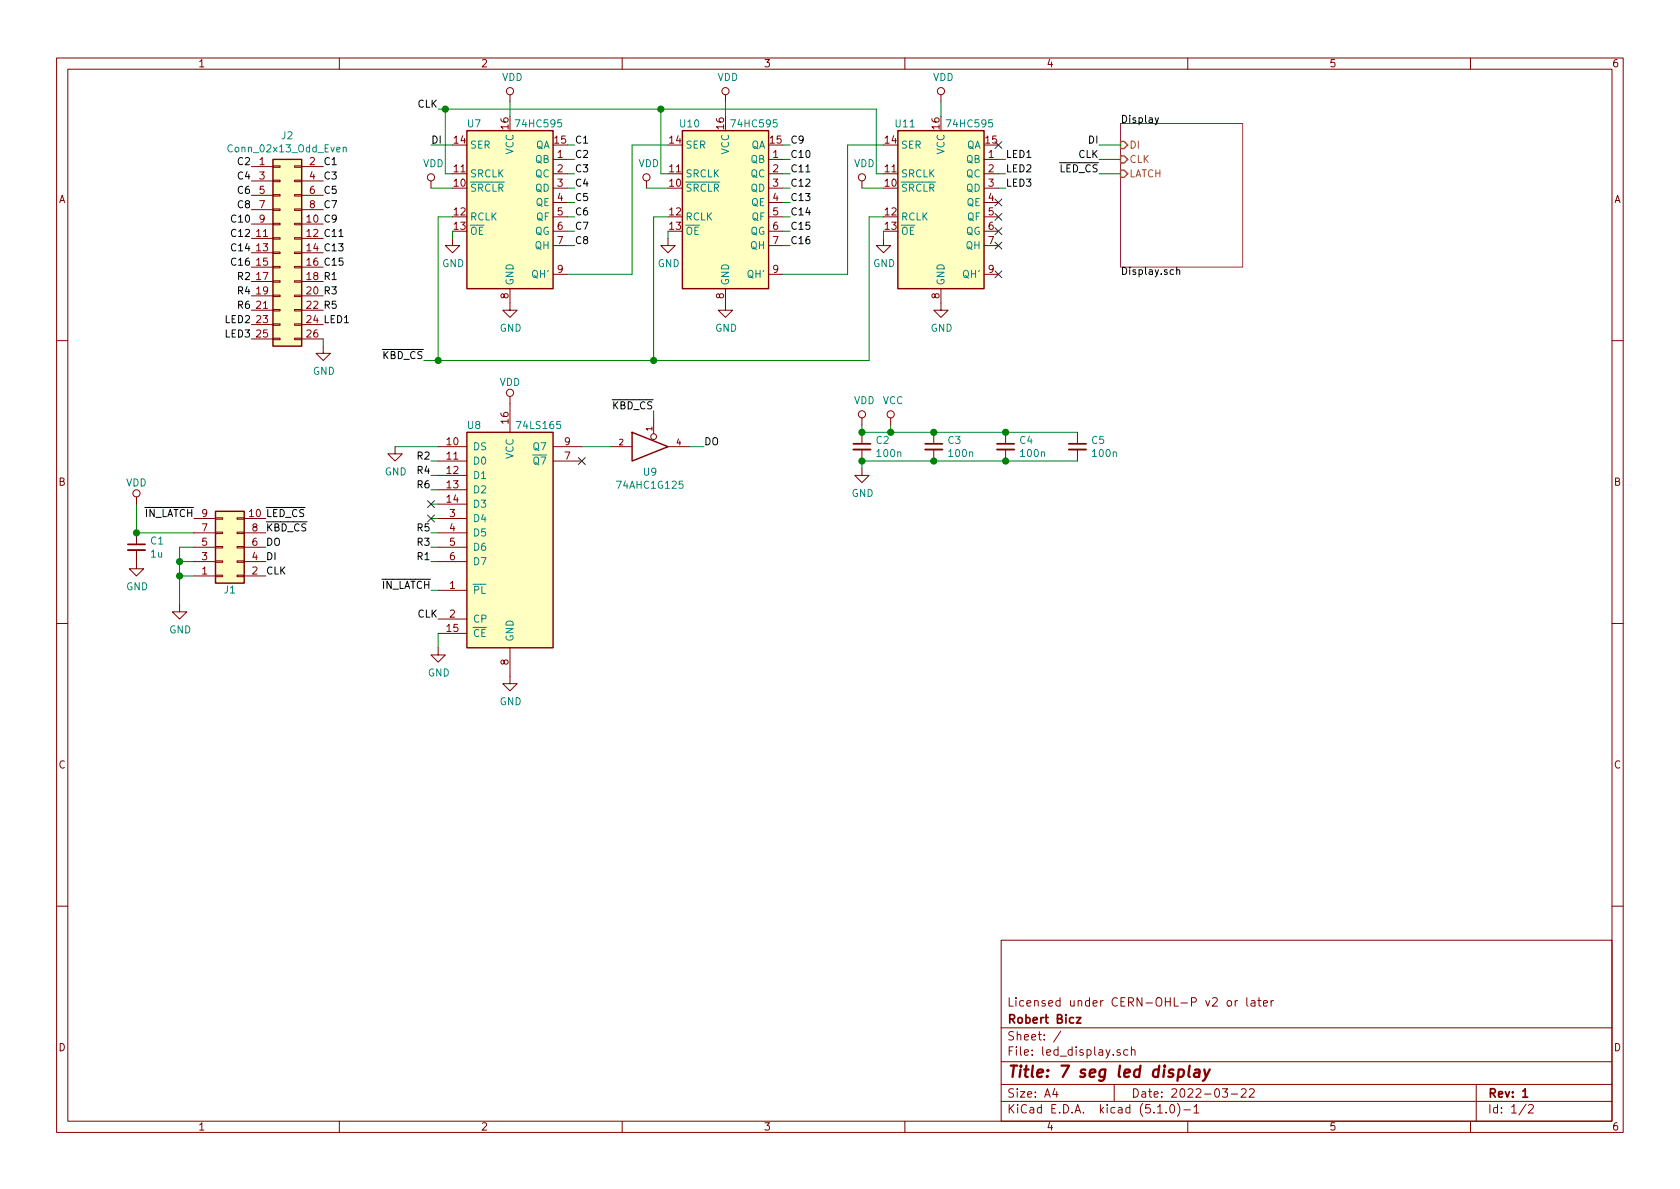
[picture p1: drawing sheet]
EESchema Schematic File Version 4
LIBS:led_display-cache
EELAYER 29 0
EELAYER END
$Descr A4 11693 8268
encoding utf-8
Sheet 1 2
Title "7 seg led display"
Date "2022-03-22"
Rev "1"
Comp "Robert Bicz"
Comment1 "Licensed under CERN-OHL-P v2 or later"
Comment2 ""
Comment3 ""
Comment4 ""
$EndDescr
$Sheet
S 7800 850  850  1000
U 62139026
F0 "Display" 50
F1 "Display.sch" 50
F2 "DI" I L 7800 1000 50 
F3 "CLK" I L 7800 1100 50 
F4 "LATCH" I L 7800 1200 50 
$EndSheet
Text Label 1750 1150 2    50   ~ 0
C2
Text Label 2250 1150 0    50   ~ 0
C1
Text Label 1750 1250 2    50   ~ 0
C4
Text Label 1750 1350 2    50   ~ 0
C6
Text Label 1750 1450 2    50   ~ 0
C8
Text Label 1750 1550 2    50   ~ 0
C10
Text Label 1750 1650 2    50   ~ 0
C12
Text Label 1750 1750 2    50   ~ 0
C14
Text Label 1750 1850 2    50   ~ 0
C16
Text Label 2250 1250 0    50   ~ 0
C3
Text Label 2250 1350 0    50   ~ 0
C5
Text Label 2250 1450 0    50   ~ 0
C7
Text Label 2250 1550 0    50   ~ 0
C9
Text Label 2250 1650 0    50   ~ 0
C11
Text Label 2250 1750 0    50   ~ 0
C13
Text Label 2250 1850 0    50   ~ 0
C15
Text Label 2250 1950 0    50   ~ 0
R1
Text Label 2250 2050 0    50   ~ 0
R3
Text Label 2250 2150 0    50   ~ 0
R5
Text Label 1750 1950 2    50   ~ 0
R2
Text Label 1750 2050 2    50   ~ 0
R4
Text Label 1750 2150 2    50   ~ 0
R6
$Comp
L Connector_Generic:Conn_02x13_Odd_Even J2
U 1 1
P 1950 1750
F 0 "J2" H 2000 2567 50  0000 C CNN
F 1 "Conn_02x13_Odd_Even" H 2000 2476 50  0000 C CNN
F 2 "Connector_IDC:IDC-Header_2x13_P2.54mm_Vertical" H 1950 1750 50  0001 C CNN
F 3 "~" H 1950 1750 50  0001 C CNN
	1    1950 1750
	1    0    0    -1  
$EndComp
$Comp
L 74xx:74HC595 U7
U 1 1
P 3550 1400
AR Path="/6215752C" Ref="U7"  Part="1" 
AR Path="/62139026/6215752C" Ref="U?"  Part="1" 
F 0 "U7" H 3300 1950 50  0000 C CNN
F 1 "74HC595" H 3750 1950 50  0000 C CNN
F 2 "Package_SO:SOIC-16_3.9x9.9mm_P1.27mm" H 3550 1400 50  0001 C CNN
F 3 "http://www.ti.com/lit/ds/symlink/sn74hc595.pdf" H 3550 1400 50  0001 C CNN
	1    3550 1400
	1    0    0    -1  
$EndComp
$Comp
L 74xx:74HC595 U10
U 1 1
P 5050 1400
AR Path="/621581F4" Ref="U10"  Part="1" 
AR Path="/62139026/621581F4" Ref="U?"  Part="1" 
F 0 "U10" H 4800 1950 50  0000 C CNN
F 1 "74HC595" H 5250 1950 50  0000 C CNN
F 2 "Package_SO:SOIC-16_3.9x9.9mm_P1.27mm" H 5050 1400 50  0001 C CNN
F 3 "http://www.ti.com/lit/ds/symlink/sn74hc595.pdf" H 5050 1400 50  0001 C CNN
	1    5050 1400
	1    0    0    -1  
$EndComp
$Comp
L power:GND #PWR0101
U 1 1
P 3550 4700
F 0 "#PWR0101" H 3550 4450 50  0001 C CNN
F 1 "GND" H 3555 4527 50  0000 C CNN
F 2 "" H 3550 4700 50  0001 C CNN
F 3 "" H 3550 4700 50  0001 C CNN
	1    3550 4700
	1    0    0    -1  
$EndComp
$Comp
L power:GND #PWR0102
U 1 1
P 3550 2100
F 0 "#PWR0102" H 3550 1850 50  0001 C CNN
F 1 "GND" H 3555 1927 50  0000 C CNN
F 2 "" H 3550 2100 50  0001 C CNN
F 3 "" H 3550 2100 50  0001 C CNN
	1    3550 2100
	1    0    0    -1  
$EndComp
$Comp
L power:GND #PWR0103
U 1 1
P 5050 2100
F 0 "#PWR0103" H 5050 1850 50  0001 C CNN
F 1 "GND" H 5055 1927 50  0000 C CNN
F 2 "" H 5050 2100 50  0001 C CNN
F 3 "" H 5050 2100 50  0001 C CNN
	1    5050 2100
	1    0    0    -1  
$EndComp
$Comp
L power:GND #PWR0104
U 1 1
P 6550 2100
F 0 "#PWR0104" H 6550 1850 50  0001 C CNN
F 1 "GND" H 6555 1927 50  0000 C CNN
F 2 "" H 6550 2100 50  0001 C CNN
F 3 "" H 6550 2100 50  0001 C CNN
	1    6550 2100
	1    0    0    -1  
$EndComp
$Comp
L power:VDD #PWR0126
U 1 1
P 3550 2800
F 0 "#PWR0126" H 3550 2650 50  0001 C CNN
F 1 "VDD" H 3550 2950 50  0000 C CNN
F 2 "" H 3550 2800 50  0001 C CNN
F 3 "" H 3550 2800 50  0001 C CNN
	1    3550 2800
	1    0    0    -1  
$EndComp
$Comp
L power:VDD #PWR0128
U 1 1
P 5050 700
F 0 "#PWR0128" H 5050 550 50  0001 C CNN
F 1 "VDD" H 5067 873 50  0000 C CNN
F 2 "" H 5050 700 50  0001 C CNN
F 3 "" H 5050 700 50  0001 C CNN
	1    5050 700 
	1    0    0    -1  
$EndComp
$Comp
L power:VDD #PWR0129
U 1 1
P 6550 700
F 0 "#PWR0129" H 6550 550 50  0001 C CNN
F 1 "VDD" H 6567 873 50  0000 C CNN
F 2 "" H 6550 700 50  0001 C CNN
F 3 "" H 6550 700 50  0001 C CNN
	1    6550 700 
	1    0    0    -1  
$EndComp
$Comp
L power:GND #PWR0130
U 1 1
P 3150 1650
F 0 "#PWR0130" H 3150 1400 50  0001 C CNN
F 1 "GND" H 3155 1477 50  0000 C CNN
F 2 "" H 3150 1650 50  0001 C CNN
F 3 "" H 3150 1650 50  0001 C CNN
	1    3150 1650
	1    0    0    -1  
$EndComp
$Comp
L power:GND #PWR0131
U 1 1
P 4650 1650
F 0 "#PWR0131" H 4650 1400 50  0001 C CNN
F 1 "GND" H 4655 1477 50  0000 C CNN
F 2 "" H 4650 1650 50  0001 C CNN
F 3 "" H 4650 1650 50  0001 C CNN
	1    4650 1650
	1    0    0    -1  
$EndComp
$Comp
L power:GND #PWR0132
U 1 1
P 6150 1650
F 0 "#PWR0132" H 6150 1400 50  0001 C CNN
F 1 "GND" H 6155 1477 50  0000 C CNN
F 2 "" H 6150 1650 50  0001 C CNN
F 3 "" H 6150 1650 50  0001 C CNN
	1    6150 1650
	1    0    0    -1  
$EndComp
Wire Wire Line
	6150 1650 6150 1600
Wire Wire Line
	4650 1650 4650 1600
Wire Wire Line
	3150 1650 3150 1600
Text Label 1850 4000 0    50   ~ 0
CLK
Text Label 1850 3900 0    50   ~ 0
DI
Text Label 1850 3800 0    50   ~ 0
DO
Text Label 1850 3700 0    50   ~ 0
~KBD_CS
Text Label 1850 3600 0    50   ~ 0
~LED_CS
$Comp
L 74xGxx:74AHC1G125 U9
U 1 1
P 4550 3100
F 0 "U9" H 4525 2925 50  0000 C CNN
F 1 "74AHC1G125" H 4525 2834 50  0000 C CNN
F 2 "Package_TO_SOT_SMD:SOT-23-5" H 4550 3100 50  0001 C CNN
F 3 "http://www.ti.com/lit/sg/scyt129e/scyt129e.pdf" H 4550 3100 50  0001 C CNN
	1    4550 3100
	1    0    0    -1  
$EndComp
$Comp
L power:VDD #PWR0133
U 1 1
P 3000 1300
F 0 "#PWR0133" H 3000 1150 50  0001 C CNN
F 1 "VDD" H 3017 1473 50  0000 C CNN
F 2 "" H 3000 1300 50  0001 C CNN
F 3 "" H 3000 1300 50  0001 C CNN
	1    3000 1300
	1    0    0    -1  
$EndComp
$Comp
L power:VDD #PWR0134
U 1 1
P 4500 1300
F 0 "#PWR0134" H 4500 1150 50  0001 C CNN
F 1 "VDD" H 4517 1473 50  0000 C CNN
F 2 "" H 4500 1300 50  0001 C CNN
F 3 "" H 4500 1300 50  0001 C CNN
	1    4500 1300
	1    0    0    -1  
$EndComp
$Comp
L power:VDD #PWR0135
U 1 1
P 6000 1300
F 0 "#PWR0135" H 6000 1150 50  0001 C CNN
F 1 "VDD" H 6017 1473 50  0000 C CNN
F 2 "" H 6000 1300 50  0001 C CNN
F 3 "" H 6000 1300 50  0001 C CNN
	1    6000 1300
	1    0    0    -1  
$EndComp
Wire Wire Line
	6150 1300 6000 1300
Wire Wire Line
	4650 1300 4500 1300
Wire Wire Line
	3150 1300 3000 1300
Wire Wire Line
	6150 1000 5900 1000
Wire Wire Line
	5900 1000 5900 1900
Wire Wire Line
	5900 1900 5450 1900
Wire Wire Line
	4650 1000 4400 1000
Wire Wire Line
	4400 1000 4400 1900
Wire Wire Line
	4400 1900 3950 1900
Wire Wire Line
	3950 1000 4000 1000
Wire Wire Line
	3950 1100 4000 1100
Wire Wire Line
	3950 1200 4000 1200
Wire Wire Line
	3950 1300 4000 1300
Wire Wire Line
	3950 1400 4000 1400
Wire Wire Line
	3950 1500 4000 1500
Wire Wire Line
	3950 1600 4000 1600
Wire Wire Line
	3950 1700 4000 1700
Wire Wire Line
	5450 1000 5500 1000
Wire Wire Line
	5450 1100 5500 1100
Wire Wire Line
	5450 1200 5500 1200
Wire Wire Line
	5500 1300 5450 1300
Wire Wire Line
	5450 1400 5500 1400
Wire Wire Line
	5450 1500 5500 1500
Wire Wire Line
	5450 1600 5500 1600
Wire Wire Line
	5450 1700 5500 1700
Wire Wire Line
	6950 1100 7000 1100
Wire Wire Line
	6950 1200 7000 1200
Wire Wire Line
	6950 1300 7000 1300
Text Label 4000 1000 0    50   ~ 0
C1
Text Label 4000 1100 0    50   ~ 0
C2
Text Label 4000 1200 0    50   ~ 0
C3
Text Label 4000 1300 0    50   ~ 0
C4
Text Label 4000 1400 0    50   ~ 0
C5
Text Label 4000 1500 0    50   ~ 0
C6
Text Label 4000 1600 0    50   ~ 0
C7
Text Label 4000 1700 0    50   ~ 0
C8
Text Label 5500 1000 0    50   ~ 0
C9
Text Label 5500 1100 0    50   ~ 0
C10
Text Label 5500 1200 0    50   ~ 0
C11
Text Label 5500 1300 0    50   ~ 0
C12
Text Label 5500 1400 0    50   ~ 0
C13
Text Label 5500 1500 0    50   ~ 0
C14
Text Label 5500 1600 0    50   ~ 0
C15
Text Label 5500 1700 0    50   ~ 0
C16
Text Label 7000 1100 0    50   ~ 0
LED1
Text Label 7000 1200 0    50   ~ 0
LED2
Text Label 7000 1300 0    50   ~ 0
LED3
Wire Wire Line
	3050 3200 3000 3200
Wire Wire Line
	3000 3300 3050 3300
Wire Wire Line
	3000 3400 3050 3400
Wire Wire Line
	3000 3500 3050 3500
Wire Wire Line
	3000 3600 3050 3600
Wire Wire Line
	3050 3700 3000 3700
Wire Wire Line
	3050 3800 3000 3800
Wire Wire Line
	3050 3900 3000 3900
Text Label 3000 3900 2    50   ~ 0
R1
Text Label 3000 3200 2    50   ~ 0
R2
Text Label 3000 3800 2    50   ~ 0
R3
Text Label 3000 3300 2    50   ~ 0
R4
Text Label 3000 3700 2    50   ~ 0
R5
Text Label 3000 3400 2    50   ~ 0
R6
$Comp
L power:GND #PWR0136
U 1 1
P 2250 2400
F 0 "#PWR0136" H 2250 2150 50  0001 C CNN
F 1 "GND" H 2255 2227 50  0000 C CNN
F 2 "" H 2250 2400 50  0001 C CNN
F 3 "" H 2250 2400 50  0001 C CNN
	1    2250 2400
	1    0    0    -1  
$EndComp
Wire Wire Line
	2250 2400 2250 2350
Text Label 2250 2250 0    50   ~ 0
LED1
Text Label 1750 2250 2    50   ~ 0
LED2
Text Label 1750 2350 2    50   ~ 0
LED3
NoConn ~ 6950 1400
NoConn ~ 6950 1500
NoConn ~ 6950 1600
NoConn ~ 6950 1700
Wire Wire Line
	3050 2500 4550 2500
Connection ~ 4550 2500
Wire Wire Line
	4550 2500 6050 2500
Text Label 7650 1100 2    50   ~ 0
CLK
Wire Wire Line
	3050 2500 2950 2500
Connection ~ 3050 2500
$Comp
L 74xx:74LS165 U8
U 1 1
P 3550 3700
F 0 "U8" H 3300 4450 50  0000 C CNN
F 1 "74LS165" H 3750 4450 50  0000 C CNN
F 2 "Package_SO:SOIC-16_3.9x9.9mm_P1.27mm" H 3550 3700 50  0001 C CNN
F 3 "http://www.ti.com/lit/gpn/sn74LS165" H 3550 3700 50  0001 C CNN
	1    3550 3700
	1    0    0    -1  
$EndComp
NoConn ~ 4050 3200
Wire Wire Line
	3150 1000 3000 1000
Text Label 3000 1000 0    50   ~ 0
DI
Text Label 7650 1000 2    50   ~ 0
DI
Wire Wire Line
	7650 1100 7800 1100
Wire Wire Line
	7650 1000 7800 1000
Wire Wire Line
	4050 3100 4250 3100
Wire Wire Line
	4800 3100 4900 3100
Text Label 4900 3100 0    50   ~ 0
DO
Wire Wire Line
	4550 2900 4550 2850
Text Label 4550 2850 2    50   ~ 0
~KBD_CS
Text Label 3050 4300 2    50   ~ 0
CLK
Wire Wire Line
	3050 4400 3050 4500
$Comp
L power:GND #PWR0137
U 1 1
P 3050 4500
F 0 "#PWR0137" H 3050 4250 50  0001 C CNN
F 1 "GND" H 3055 4327 50  0000 C CNN
F 2 "" H 3050 4500 50  0001 C CNN
F 3 "" H 3050 4500 50  0001 C CNN
	1    3050 4500
	1    0    0    -1  
$EndComp
$Comp
L power:GND #PWR0138
U 1 1
P 2750 3100
F 0 "#PWR0138" H 2750 2850 50  0001 C CNN
F 1 "GND" H 2755 2927 50  0000 C CNN
F 2 "" H 2750 3100 50  0001 C CNN
F 3 "" H 2750 3100 50  0001 C CNN
	1    2750 3100
	1    0    0    -1  
$EndComp
Wire Wire Line
	2750 3100 3050 3100
Text Label 1350 3600 2    50   ~ 0
~IN_LATCH
Wire Wire Line
	3050 4100 3000 4100
Text Label 3000 4100 2    50   ~ 0
~IN_LATCH
Text Label 2950 2500 2    50   ~ 0
~KBD_CS
$Comp
L 74xx:74HC595 U11
U 1 1
P 6550 1400
AR Path="/6215B031" Ref="U11"  Part="1" 
AR Path="/62139026/6215B031" Ref="U?"  Part="1" 
F 0 "U11" H 6300 1950 50  0000 C CNN
F 1 "74HC595" H 6750 1950 50  0000 C CNN
F 2 "Package_SO:SOIC-16_3.9x9.9mm_P1.27mm" H 6550 1400 50  0001 C CNN
F 3 "http://www.ti.com/lit/ds/symlink/sn74hc595.pdf" H 6550 1400 50  0001 C CNN
	1    6550 1400
	1    0    0    -1  
$EndComp
NoConn ~ 6950 1900
Wire Wire Line
	7800 1200 7650 1200
Text Label 7650 1200 2    50   ~ 0
~LED_CS
Wire Wire Line
	1250 4000 1350 4000
Wire Wire Line
	1350 3900 1250 3900
Wire Wire Line
	1350 3800 1250 3800
Wire Wire Line
	1250 3800 1250 3900
Connection ~ 1250 3900
Wire Wire Line
	1250 3900 1250 4000
Wire Wire Line
	1250 4000 1250 4200
Connection ~ 1250 4000
$Comp
L power:GND #PWR0139
U 1 1
P 1250 4200
F 0 "#PWR0139" H 1250 3950 50  0001 C CNN
F 1 "GND" H 1255 4027 50  0000 C CNN
F 2 "" H 1250 4200 50  0001 C CNN
F 3 "" H 1250 4200 50  0001 C CNN
	1    1250 4200
	1    0    0    -1  
$EndComp
Wire Wire Line
	950  3700 950  3500
Wire Wire Line
	950  3700 1350 3700
$Comp
L power:VDD #PWR0140
U 1 1
P 950 3500
F 0 "#PWR0140" H 950 3350 50  0001 C CNN
F 1 "VDD" H 950 3650 50  0000 C CNN
F 2 "" H 950 3500 50  0001 C CNN
F 3 "" H 950 3500 50  0001 C CNN
	1    950  3500
	1    0    0    -1  
$EndComp
$Comp
L Device:C_Small C1
U 1 1
P 950 3800
F 0 "C1" H 1042 3846 50  0000 L CNN
F 1 "1u" H 1042 3755 50  0000 L CNN
F 2 "Capacitor_SMD:C_0805_2012Metric" H 950 3800 50  0001 C CNN
F 3 "~" H 950 3800 50  0001 C CNN
	1    950  3800
	1    0    0    -1  
$EndComp
Connection ~ 950  3700
$Comp
L power:GND #PWR0141
U 1 1
P 950 3900
F 0 "#PWR0141" H 950 3650 50  0001 C CNN
F 1 "GND" H 955 3727 50  0000 C CNN
F 2 "" H 950 3900 50  0001 C CNN
F 3 "" H 950 3900 50  0001 C CNN
	1    950  3900
	1    0    0    -1  
$EndComp
$Comp
L Device:C_Small C2
U 1 1
P 6000 3100
F 0 "C2" H 6092 3146 50  0000 L CNN
F 1 "100n" H 6092 3055 50  0000 L CNN
F 2 "Capacitor_SMD:C_0603_1608Metric" H 6000 3100 50  0001 C CNN
F 3 "~" H 6000 3100 50  0001 C CNN
	1    6000 3100
	1    0    0    -1  
$EndComp
$Comp
L Device:C_Small C3
U 1 1
P 6500 3100
F 0 "C3" H 6592 3146 50  0000 L CNN
F 1 "100n" H 6592 3055 50  0000 L CNN
F 2 "Capacitor_SMD:C_0603_1608Metric" H 6500 3100 50  0001 C CNN
F 3 "~" H 6500 3100 50  0001 C CNN
	1    6500 3100
	1    0    0    -1  
$EndComp
$Comp
L Device:C_Small C4
U 1 1
P 7000 3100
F 0 "C4" H 7092 3146 50  0000 L CNN
F 1 "100n" H 7092 3055 50  0000 L CNN
F 2 "Capacitor_SMD:C_0603_1608Metric" H 7000 3100 50  0001 C CNN
F 3 "~" H 7000 3100 50  0001 C CNN
	1    7000 3100
	1    0    0    -1  
$EndComp
$Comp
L Device:C_Small C5
U 1 1
P 7500 3100
F 0 "C5" H 7592 3146 50  0000 L CNN
F 1 "100n" H 7592 3055 50  0000 L CNN
F 2 "Capacitor_SMD:C_0603_1608Metric" H 7500 3100 50  0001 C CNN
F 3 "~" H 7500 3100 50  0001 C CNN
	1    7500 3100
	1    0    0    -1  
$EndComp
Wire Wire Line
	6000 3200 6500 3200
Connection ~ 6500 3200
Wire Wire Line
	6500 3200 7000 3200
Connection ~ 7000 3200
Wire Wire Line
	7000 3200 7500 3200
Wire Wire Line
	7500 3000 7000 3000
Connection ~ 6500 3000
Wire Wire Line
	6500 3000 6200 3000
Connection ~ 7000 3000
Wire Wire Line
	7000 3000 6500 3000
Wire Wire Line
	6000 3000 6000 2950
Connection ~ 6000 3000
Wire Wire Line
	6000 3200 6000 3250
Connection ~ 6000 3200
$Comp
L power:GND #PWR0142
U 1 1
P 6000 3250
F 0 "#PWR0142" H 6000 3000 50  0001 C CNN
F 1 "GND" H 6005 3077 50  0000 C CNN
F 2 "" H 6000 3250 50  0001 C CNN
F 3 "" H 6000 3250 50  0001 C CNN
	1    6000 3250
	1    0    0    -1  
$EndComp
$Comp
L power:VDD #PWR0143
U 1 1
P 6000 2950
F 0 "#PWR0143" H 6000 2800 50  0001 C CNN
F 1 "VDD" H 6017 3123 50  0000 C CNN
F 2 "" H 6000 2950 50  0001 C CNN
F 3 "" H 6000 2950 50  0001 C CNN
	1    6000 2950
	1    0    0    -1  
$EndComp
NoConn ~ 3000 3500
NoConn ~ 3000 3600
$Comp
L Connector_Generic:Conn_02x05_Odd_Even J1
U 1 1
P 1550 3800
F 0 "J1" H 1600 4100 50  0000 C CNN
F 1 "Conn_02x05_Odd_Even" H 1600 4126 50  0001 C CNN
F 2 "Connector_IDC:IDC-Header_2x05_P2.54mm_Vertical" H 1550 3800 50  0001 C CNN
F 3 "~" H 1550 3800 50  0001 C CNN
	1    1550 3800
	1    0    0    1   
$EndComp
$Comp
L power:VCC #PWR0154
U 1 1
P 6200 2950
F 0 "#PWR0154" H 6200 2800 50  0001 C CNN
F 1 "VCC" H 6217 3123 50  0000 C CNN
F 2 "" H 6200 2950 50  0001 C CNN
F 3 "" H 6200 2950 50  0001 C CNN
	1    6200 2950
	1    0    0    -1  
$EndComp
Wire Wire Line
	6200 2950 6200 3000
Connection ~ 6200 3000
Wire Wire Line
	6200 3000 6000 3000
NoConn ~ 6950 1000
Wire Wire Line
	3150 1500 3050 1500
Wire Wire Line
	3050 1500 3050 2500
Wire Wire Line
	4650 1500 4550 1500
Wire Wire Line
	4550 1500 4550 2500
Wire Wire Line
	6150 1500 6050 1500
Wire Wire Line
	6050 1500 6050 2500
$Comp
L power:VDD #PWR0127
U 1 1
P 3550 700
F 0 "#PWR0127" H 3550 550 50  0001 C CNN
F 1 "VDD" H 3567 873 50  0000 C CNN
F 2 "" H 3550 700 50  0001 C CNN
F 3 "" H 3550 700 50  0001 C CNN
	1    3550 700 
	1    0    0    -1  
$EndComp
Wire Wire Line
	3550 700  3550 800 
Wire Wire Line
	6550 700  6550 800 
Wire Wire Line
	5050 700  5050 800 
Wire Wire Line
	6100 750  6100 1200
Wire Wire Line
	6100 1200 6150 1200
Wire Wire Line
	4650 1200 4600 1200
Wire Wire Line
	4600 1200 4600 750 
Connection ~ 4600 750 
Wire Wire Line
	4600 750  6100 750 
Wire Wire Line
	3150 1200 3100 1200
Wire Wire Line
	3100 1200 3100 750 
Wire Wire Line
	3100 750  4600 750 
Wire Wire Line
	3100 750  3050 750 
Connection ~ 3100 750 
Text Label 3050 750  2    50   ~ 0
CLK
$EndSCHEMATC
